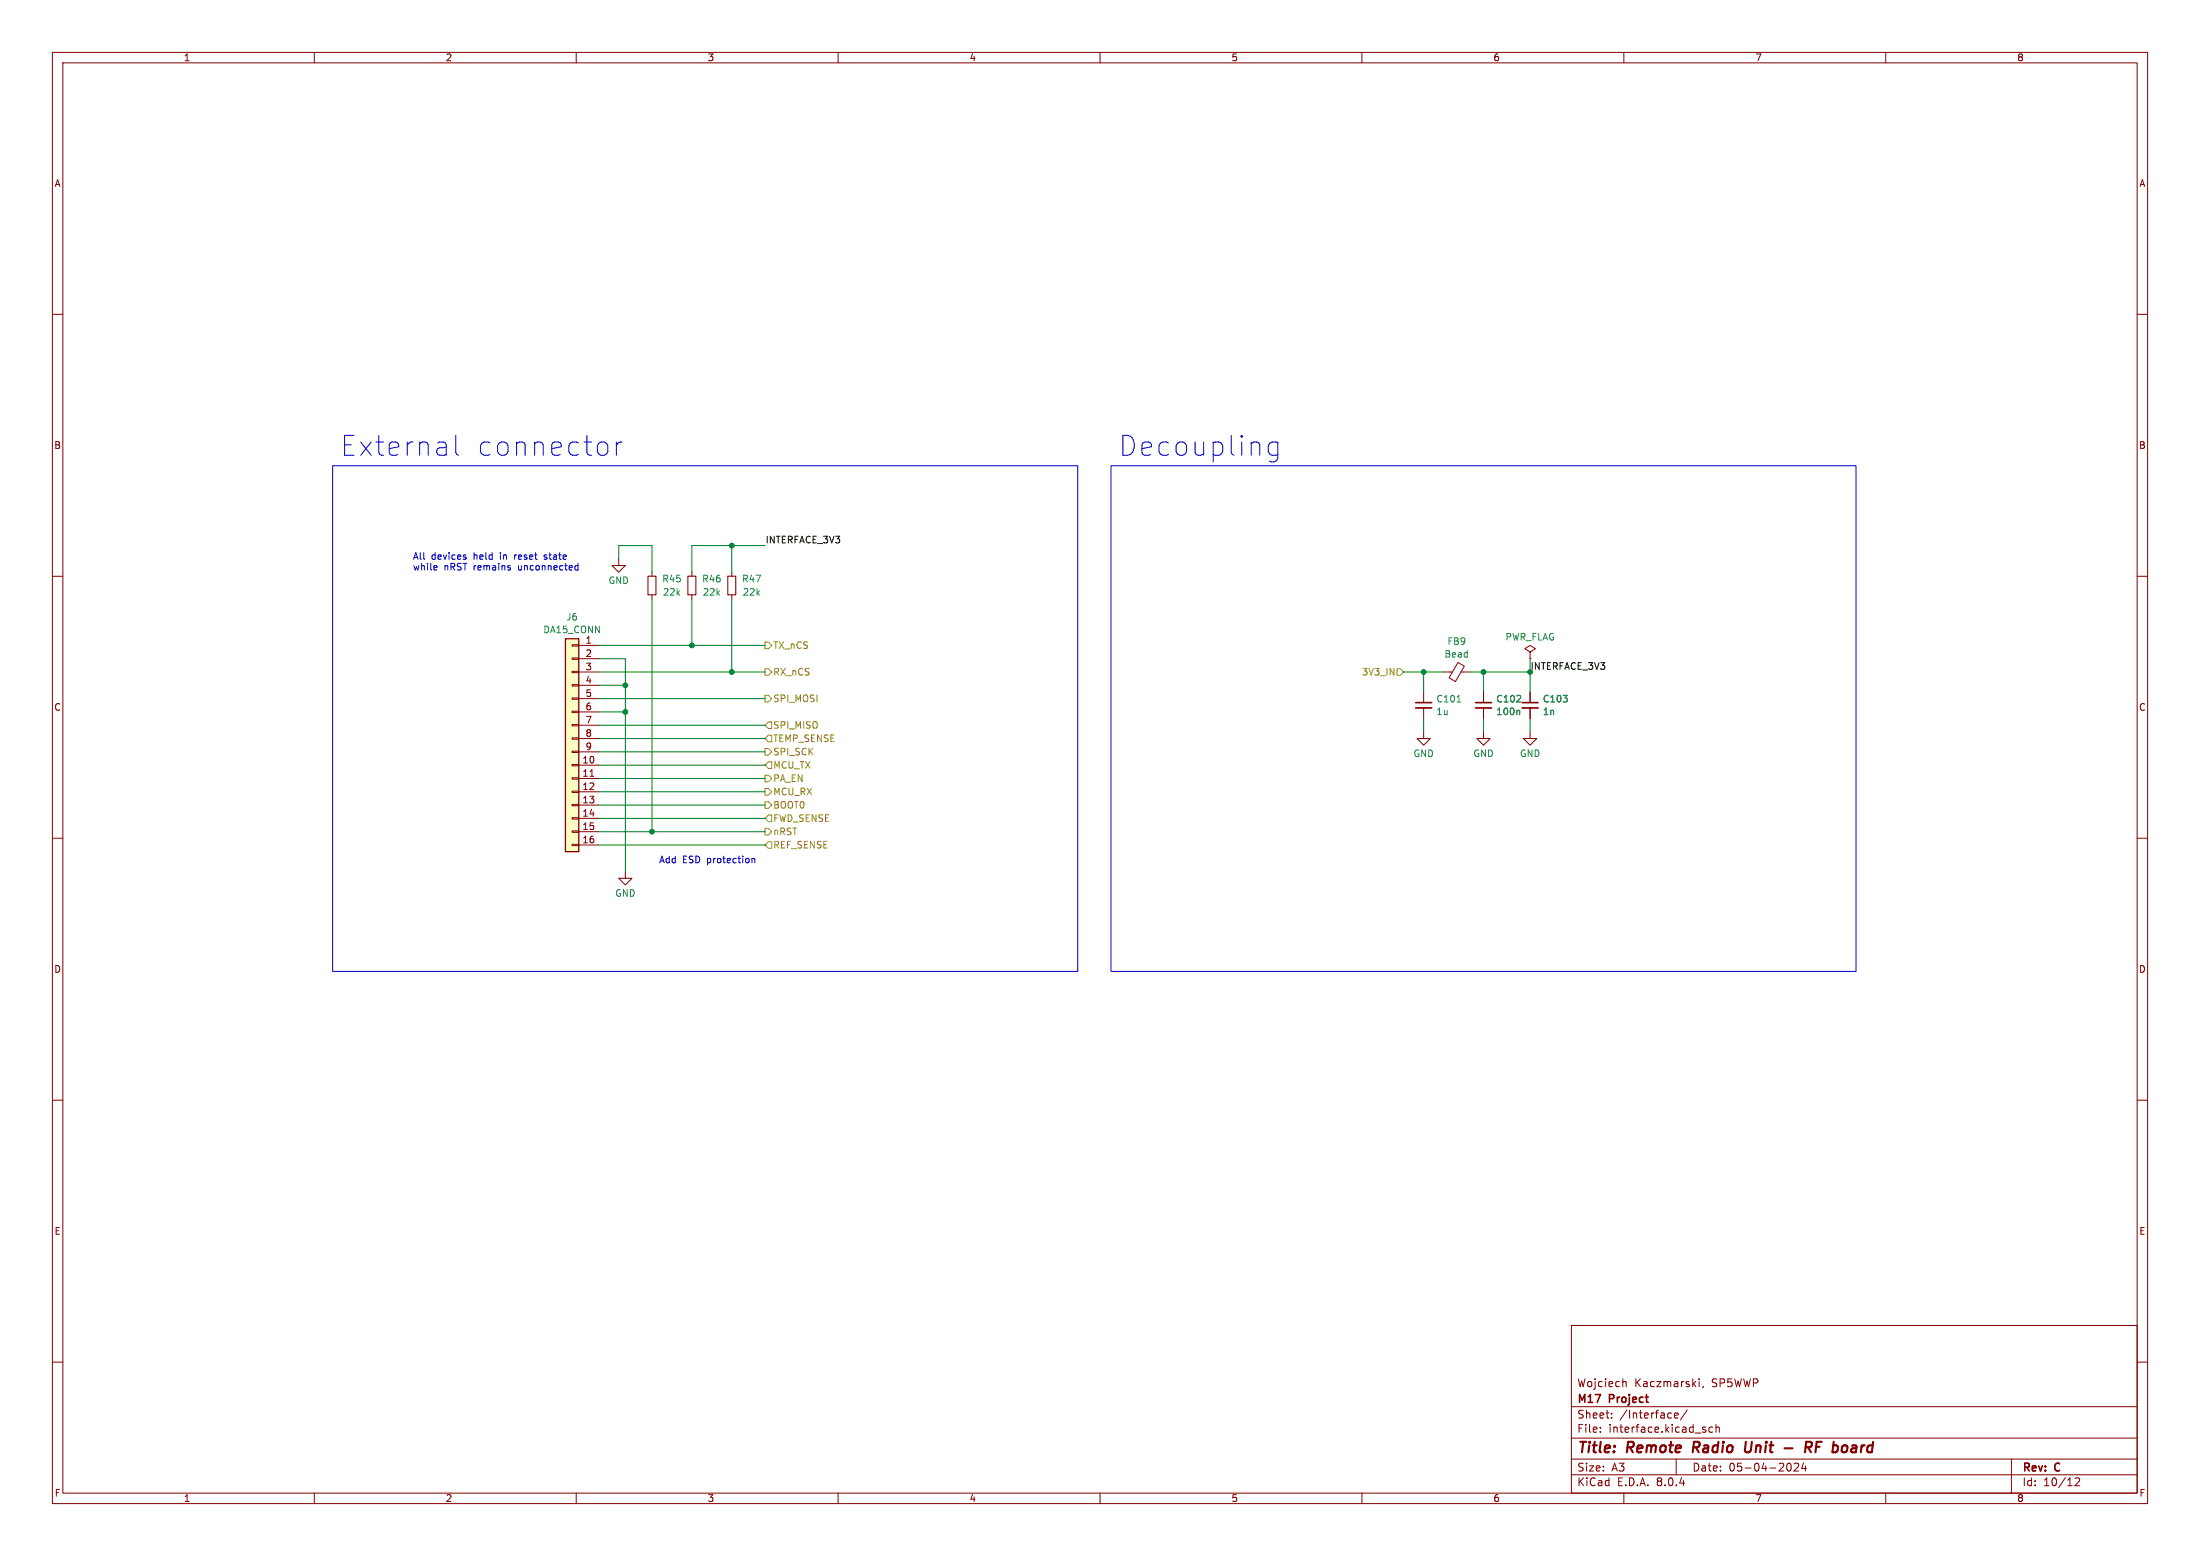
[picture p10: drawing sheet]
<svg xmlns="http://www.w3.org/2000/svg" width="420mm" height="297mm" viewBox="0 0 420 297" stroke-linecap="round" stroke-linejoin="round" font-family="sans-serif">
<g fill="none" stroke="#840000" stroke-width=".19">
<path d="M10 10h400v277h-400zM12 12h396v273h-396zM60 10v2M110 10v2M160 10v2M210 10v2M260 10v2M310 10v2M360 10v2M10 60h2M408 60h2M10 110h2"/>
<path d="M118.1 106.7v1.3h1.3l-1.3 1.2-1.3-1.2h1.3M124.5 109.2v.8M124.5 113.5v.8M132.1 109.2v.8M132.1 113.5v.8M139.7 109.2v.8M139.7 113.5v.8M408 110h2M271.8 139.7v1.3h1.2l-1.2 1.2-1.3-1.2h1.3M271.8 132.1v2M271.8 135.1v2.1M275.6 128.3h1.6"/>
<path d="M278.3 126.4l1.3 .8-1.7 2.9-1.3-.7zM278.9 128.3h1.8M283.2 132.1v2M283.2 135.1v2.1M292.1 124.5l1-.7-1-.6-1 .6 1 .7v1.2M292.1 125.7h.1M292.1 132.1v2M292.1 135.1v2.1M10 160h2M408 160h2M10 210h2M408 210h2"/>
<path d="M10 260h2M300 253h108v32h-108zM408 260h2M300 278.5h108M300 274.5h108M300 268.5h108M305.5 273.2v.2M305.5 272.5v.1M307.7 270.5v.2M307.7 269.8v.1M310 263.7h.2l.2 .2v.8M319.7 270.2l.7-.2-.1-.2-.4-.1-.2 .2v.7h.6"/>
<path d="M320 278.5v3M322.1 269.1l-1.3 1.9M324.4 263.2v.1M324.4 263.7v1M325.2 264.6l-.2 .3M325.4 272.9l.3 .2-.3 .3M325.4 272.4l.2 .1M326.9 272.5l-.4-.1-.3 .3 .2 .6h.5M327.6 272.5l.2-.1 .4 .1v.9M327.6 271.9v1.5M341.3 279.4l.1-.1a.8 .8 0 0 1 .6 .7 .8 .8 0 0 1-.6 .8l-.1-.1M342.5 279.4l.6-.1 .2 .1 .1 .3-1 1.1h1"/>
<path d="M344.3 279.2l-.4 1.1h1M344.7 279.8v1M384 278.5v6.5M60 285v2M110 285v2M160 285v2M210 285v2M260 285v2M300 281.5h108M310 285v2M360 285v2M396.2 282.2l.5-.1 .2 .1 .1 .3-.9 1.1h.9"/>
</g>
<path d="M323.4 275.2l-.3 2M333.3 275.2l-.2 1.6 .2 .3a.66 .66 0 0 0 .8-.1M340.7 276.4h1.5M344.7 276.3h.8a.55 .55 0 0 0 .4-.5 .55 .55 0 0 0-.3-.6h-.8l-.2 2M345.2 276.3l.5 .9M346.7 276.2h.7M347.8 275.2h-1l-.2 2" fill="none" stroke="#840000" stroke-width=".4"/>
<path d="M123.7 110h1.5v3.5h-1.5zM131.3 110h1.5v3.5h-1.5zM138.9 110h1.6v3.5h-1.6z" fill="none" stroke="#840000" stroke-width=".2"/>
<path d="M270.3 135.1h3M281.7 135.1h3M290.6 135.1h3" fill="none" stroke="#840000" stroke-width=".33"/>
<path d="M270.3 134.1h3M281.7 134.1h3M290.6 134.1h3" fill="none" stroke="#840000" stroke-width=".3"/>
<path d="M278.1 134h.8M289.9 135.6l.2 .2v.6" fill="none" stroke="#008484" stroke-width=".19"/>
<path d="M107.9 121.9h2.6v40.7h-2.6z" fill="#ffffc2"/>
<g fill="none" stroke="#840000" stroke-width=".19">
<path d="M109.2 138.3h1.3v.3h-1.3zM109.2 135.8h1.3v.2h-1.3zM109.2 133.2h1.3v.3h-1.3zM109.2 130.7h1.3v.2h-1.3zM109.2 128.1h1.3v.3h-1.3zM109.2 125.6h1.3v.3h-1.3zM109.2 123.1h1.3v.2h-1.3zM110.5 123.2h3.8M110.5 125.7h3.8M110.5 128.3h3.8M110.5 130.8h3.8M110.5 133.4h3.8"/>
<path d="M110.5 135.9h3.8M110.5 138.4h3.8M283.2 139.7v1.3h1.3l-1.3 1.2-1.3-1.2h1.3M283.2 132.1v2M283.2 135.1v2.1M292.1 139.7v1.3h1.3l-1.3 1.2-1.3-1.2h1.3M292.1 132.1v2M292.1 135.1v2.1M109.2 158.6h1.3v.3h-1.3zM109.2 156.1h1.3v.2h-1.3zM109.2 153.5h1.3v.3h-1.3zM109.2 151h1.3v.3h-1.3z"/>
<path d="M109.2 148.5h1.3v.2h-1.3zM109.2 145.9h1.3v.3h-1.3zM109.2 143.4h1.3v.2h-1.3zM109.2 140.8h1.3v.3h-1.3zM110.5 146.1h3.8M110.5 148.6h3.8M110.5 151.1h3.8M110.5 153.7h3.8M110.5 156.2h3.8M110.5 158.8h3.8M110.5 141h3.8M110.5 143.5h3.8"/>
<path d="M112.6 148.2h.8M109.2 161.2h1.3v.2h-1.3zM110.5 161.3h3.8M119.4 166.4v1.2h1.2l-1.2 1.3-1.3-1.3h1.3"/>
</g>
<path d="M107.9 121.9h2.6v40.7h-2.6z" fill="none" stroke="#840000" stroke-width=".25"/>
<g fill="none" stroke="#848400" stroke-width=".19">
<path d="M146 122.6h.7l.6 .6-.6 .6h-.7zM146 127.6h.7l.6 .7-.6 .6h-.7zM146 132.7h.7l.6 .7-.6 .6h-.7zM146.7 137.8h.6v1.3h-.6l-.7-.7zM266.7 127.6h.6l.7 .7-.7 .6h-.6zM146 158.1h.7l.6 .7-.6 .6h-.7zM146 153h.7l.6 .7-.6 .6h-.7zM146 146.1l.7-.7h.6v1.3h-.6zM146 150.5h.7l.6 .6-.6 .7h-.7zM146 148h.7l.6 .6-.6 .6h-.7zM146 142.9h.7l.6 .6-.6 .6h-.7zM146.7 140.3h.6v1.3h-.6l-.7-.6z"/>
<path d="M146.7 155.6h.6v1.2h-.6l-.7-.6zM146.7 160.7h.6v1.2h-.6l-.7-.6z"/>
</g>
<g fill="none" stroke="#0000c2" stroke-width=".19">
<path d="M63.5 88.9h142.2v96.5h-142.2zM87 83.1v3.3l.2 .3 .3 .2M115.7 84.5l.3 .6v1.1l-.3 .5M117.7 84.4v2.5M118.8 84.4a.97 .97 0 0 0-1.1 .7M212.1 88.9h142.2v96.5h-142.2zM243.9 84.4v3a1.03 1.03 0 0 1-1.6 .6M243.9 84.5l-.3-.1h-.7l-.6 .3-.2 .4v1.1l.4 .5 .4 .2h.7l.3-.2M83.3 108l.1 .3-.6 .1M83.4 108.7l-.1 .1M88.8 106.3l.2 .2-.2 .3M88.8 105.9l.1 .1"/>
<path d="M97.3 108.4l.2 .2-.2 .2M97.3 108h.1M103.9 106.7l.1 .1M104.1 105.9l-.2 .2 .2 .2M109.8 108.7l.2 .1 .3-.1M110.3 107.5v1.3M110.3 108h-.3l-.2 .1M143.5 163.8v.9M143.5 164l.2-.2 .3 .1 .1 .8"/>
</g>
<g fill="none" stroke="#008400" stroke-width=".19">
<path d="M118.1 106.7v-2.6h6.4v5.1M124.5 114.3v44.5M132.1 114.3v8.9M139.7 104.1v5.1M139.7 114.3v14M146 104.1h-13.9v5.1M114.3 128.3h31.7M114.3 130.8h5.1M114.3 125.7h5.1v40.7M114.3 123.2h31.7M114.3 133.4h31.7M114.3 135.9h5.1"/>
<path d="M114.3 138.4h31.7M268 128.3h7.6M271.8 128.3v3.8M271.8 137.2v2.5M280.7 128.3h11.4M283.2 128.3v3.8M283.2 137.2v2.5M292.1 125.7v6.4M292.1 137.2v2.5M114.3 156.2h31.7M114.3 158.8h31.7M114.3 148.6h31.7"/>
<path d="M114.3 141h31.7M114.3 153.7h31.7M114.3 151.1h31.7M114.3 143.5h31.7M114.3 146.1h31.7M114.3 161.3h31.7"/>
</g>
<path d="M289.9 135.6l.2 .2v.6" fill="none" stroke="#008484" stroke-width=".19"/>
<g fill="#008400" stroke="#008400" stroke-width=".19">
<circle cx="132.1" cy="123.2" r=".46"/>
<circle cx="119.4" cy="130.8" r=".46"/>
<circle cx="271.8" cy="128.3" r=".46"/>
<circle cx="139.7" cy="128.3" r=".46"/>
<circle cx="283.2" cy="128.3" r=".46"/>
<circle cx="139.7" cy="104.1" r=".46"/>
<circle cx="119.4" cy="135.9" r=".46"/>
<circle cx="124.5" cy="158.8" r=".46"/>
</g>
<g font-size="5.3" fill="#0000c2">
<text x="64.8" y="87.4">External</text>
<text x="90.6" y="87.4">connector</text>
<text x="213.4" y="87.4">Decoupling</text>
</g>
<g font-size="2.8" fill="#840000">
<text x="301" y="277.9">Title:</text>
<text x="310.6" y="277.9">Remote</text>
<text x="324" y="277.9">Radio</text>
<text x="334.7" y="277.9">Unit</text>
<text x="347.8" y="277.9">RF</text>
<text x="353.9" y="277.9">board</text>
</g>
<g font-size="2.1" fill="#840000">
<text x="301" y="268.2">M17</text>
<text x="301" y="265">Wojciech</text>
<text x="307.3" y="268.2">Project</text>
<text x="312" y="265">Kaczmarski,</text>
<text x="326.8" y="265">SP5WWP</text>
<text x="301" y="273.7">File:</text>
<text x="301" y="271">Sheet:</text>
<text x="307.1" y="273.7">interface.kicad_sch</text>
<text x="309.2" y="271">/Interface/</text>
<text x="301" y="281.1">Size:</text>
<text x="307.6" y="281.1">A3</text>
<text x="323" y="281.1">Date:</text>
<text x="330" y="281.1">05-04-2024</text>
<text x="386" y="281.3">Rev:</text>
<text x="392.4" y="281.3">C</text>
<text x="301" y="283.9">KiCad</text>
<text x="308.7" y="283.9">E.D.A.</text>
<text x="316.3" y="283.9">8.0.4</text>
<text x="386" y="283.9">Id:</text>
<text x="390.1" y="283.9">10/12</text>
</g>
<g font-size="1.8" fill="#840000">
<text x="35" y="11.9">1</text>
<text x="85" y="11.9">2</text>
<text x="135" y="11.9">3</text>
<text x="185" y="11.9">4</text>
<text x="235" y="11.9">5</text>
<text x="285" y="11.9">6</text>
<text x="335" y="11.9">7</text>
<text x="385" y="11.9">8</text>
<text x="10.3" y="35.9">A</text>
<text x="408.3" y="35.9">A</text>
<text x="10.3" y="85.9">B</text>
<text x="408.2" y="85.9">B</text>
<text x="111.7" y="122.9">1</text>
<text x="111.7" y="125.5">2</text>
<text x="111.7" y="128">3</text>
<text x="111.7" y="130.6">4</text>
<text x="10.3" y="135.9">C</text>
<text x="111.7" y="133.1">5</text>
<text x="111.7" y="135.6">6</text>
<text x="408.2" y="135.9">C</text>
<text x="111.7" y="138.2">7</text>
<text x="111.7" y="140.7">8</text>
<text x="111.7" y="143.3">9</text>
<text x="111.1" y="145.8">10</text>
<text x="111.1" y="148.3">11</text>
<text x="111.1" y="150.9">12</text>
<text x="111.1" y="153.4">13</text>
<text x="111.1" y="156">14</text>
<text x="111.1" y="158.5">15</text>
<text x="111.1" y="161">16</text>
<text x="10.3" y="185.9">D</text>
<text x="408.2" y="185.9">D</text>
<text x="10.3" y="235.9">E</text>
<text x="408.3" y="235.9">E</text>
<text x="10.3" y="285.9">F</text>
<text x="35" y="286.9">1</text>
<text x="85" y="286.9">2</text>
<text x="135" y="286.9">3</text>
<text x="185" y="286.9">4</text>
<text x="235" y="286.9">5</text>
<text x="285" y="286.9">6</text>
<text x="335" y="286.9">7</text>
<text x="385" y="286.9">8</text>
<text x="408.3" y="285.9">F</text>
</g>
<g font-size="1.8" fill="#0000c2">
<text x="78.7" y="106.9">All</text>
<text x="82.3" y="106.9">devices</text>
<text x="90.5" y="106.9">held</text>
<text x="95.7" y="106.9">in</text>
<text x="98.7" y="106.9">reset</text>
<text x="104.6" y="106.9">state</text>
<text x="78.7" y="109">while</text>
<text x="84.7" y="109">nRST</text>
<text x="90.5" y="109">remains</text>
<text x="99.2" y="109">unconnected</text>
<text x="125.7" y="164.9">Add</text>
<text x="130.3" y="164.9">ESD protection</text>
</g>
<text font-size="1.8" x="146" y="103.8">INTERFACE_3V3</text>
<g font-size="1.8" fill="#008484">
<text x="116.1" y="111.7">GND</text>
<text x="126.3" y="111.4">R45</text>
<text x="126.4" y="113.9">22k</text>
<text x="133.9" y="111.4">R46</text>
<text x="134.1" y="113.9">22k</text>
<text x="141.6" y="111.4">R47</text>
<text x="141.7" y="113.9">22k</text>
<text x="108" y="118.6">J6</text>
<text x="103.6" y="121.1">DA15_CONN</text>
<text x="275.7" y="125.7">Bead</text>
<text x="276.2" y="123.3">FB9</text>
<text x="287.3" y="122.5">PWR_FLAG</text>
<text x="274.1" y="134.3">C101</text>
<text x="274.1" y="136.7">1u</text>
<text x="285.5" y="134.3">C102</text>
<text x="285.5" y="136.7">100n</text>
<text x="294.4" y="134.3">C103</text>
<text x="294.4" y="136.7">1n</text>
<text x="269.7" y="144.7">GND</text>
<text x="281.2" y="144.7">GND</text>
<text x="290.1" y="144.7">GND</text>
<text x="117.3" y="171.4">GND</text>
</g>
<g font-size="1.8" fill="#848400">
<text x="147.5" y="124.1">TX_nCS</text>
<text x="147.5" y="129.1">RX_nCS</text>
<text x="259.9" y="129.1">3V3_IN</text>
<text x="147.5" y="134.2">SPI_MOSI</text>
<text x="147.5" y="141.8">TEMP_SENSE</text>
<text x="147.5" y="139.3">SPI_MISO</text>
<text x="147.5" y="146.9">MCU_TX</text>
<text x="147.5" y="149.5">PA_EN</text>
<text x="147.5" y="144.4">SPI_SCK</text>
<text x="147.5" y="154.5">BOOT0</text>
<text x="147.5" y="152">MCU_RX</text>
<text x="147.5" y="159.6">nRST</text>
<text x="147.5" y="157.1">FWD_SENSE</text>
<text x="147.5" y="162.2">REF_SENSE</text>
</g>
<text font-size="1.8" fill="#008400" x="292.1" y="127.9">INTERFACE_3V3</text>
</svg>
